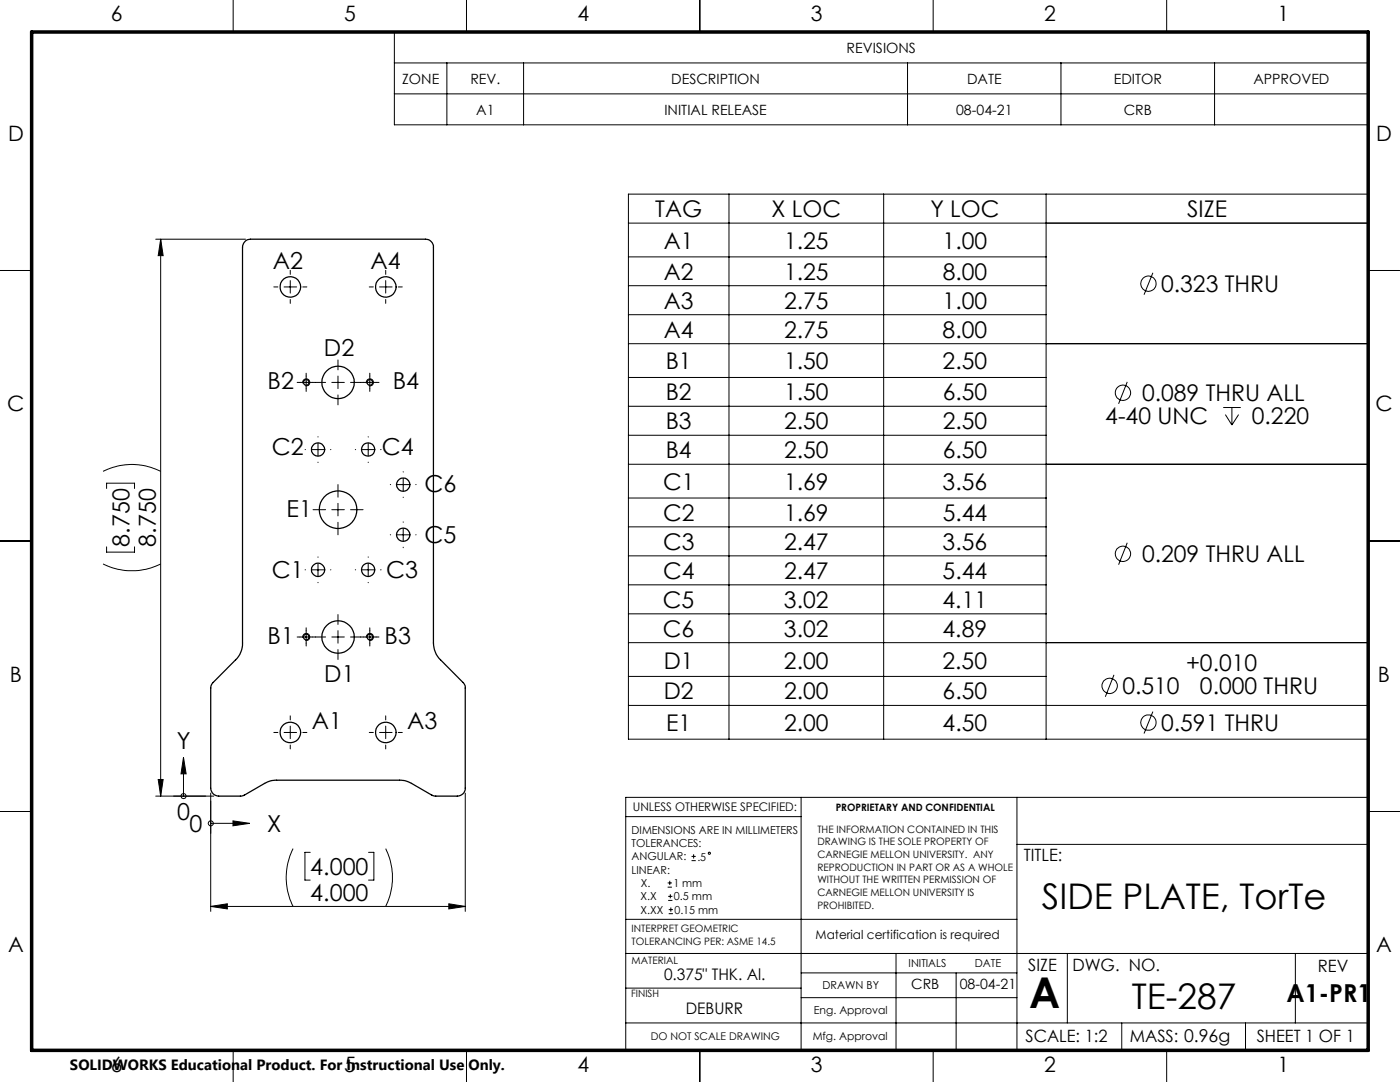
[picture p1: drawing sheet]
<svg xmlns="http://www.w3.org/2000/svg" width="279mm" height="216mm" viewBox="0 0 279 216" stroke-linecap="round" stroke-linejoin="round" font-family="sans-serif">
<g fill="none" stroke="#000" stroke-width=".2">
<path d="M46.5 0v6.4M78.7 6.4h194.4v18.5h-194.4zM78.7 12.6h194.4M78.7 18.7h194.4M89.2 12.6v12.3M93.1 0v6.4M104.5 12.6v12.3M139.7 0v6.4M181.1 12.6v12.3M186.2 0v6.4M211.7 12.6v12.3M232.8 0v6.4"/>
<path d="M242.4 12.6v12.3M125.4 38.7h147.6v108.8h-147.6zM145.5 38.7v108.8M176.4 38.7v108.8M208.8 38.7v108.8M0 54h6.3M31.1 47.7h17.9M32.1 47.7l.5 3.3h-1zM32.1 47.7v111.2M54.6 57.3h.9M56.7 57.3h2.5M57.9 53.9v.9"/>
<path d="M57.9 56v2.5M57.9 59.8v.7M60.4 57.3h.8M73.7 57.3h.8M75.7 57.3h2.5M77 53.9v.9M77 56v2.5M77 59.8v.7M79.5 57.3h.8M125.4 51.3h83.4M125.4 44.5h147.6M125.4 57h83.4"/>
<path d="M230.1 54.4l-1.8 4.4M273 54h6.4M59.3 76.3h5.7M60.4 76.5a.71 .71 0 0 1 .7-.9 .71 .71 0 0 1 .7 .8 .71 .71 0 0 1-.9 .6M61.1 74.5v3.6M66.2 76.3h2.5M67.5 71.8v2M67.5 75v2.5M67.5 78.8v2M70 76.3h5.6M73.1 76.5a.71 .71 0 0 1 .7-.9 .71 .71 0 0 1 .7 .8 .71 .71 0 0 1-.9 .6M73.8 74.5v3.6"/>
<path d="M125.4 62.8h83.4M125.4 68.6h147.6M125.4 75.3h83.4M225 76.2l-1.8 4.4M20.6 94.1a12.7 12.7 0 0 1 11.5 0M21.3 97.5v-1.1h5.5v1.1M60.9 89.7h.1M62.2 89.7h2.5M63.5 87.1v.1M63.5 88.4v2.5M63.5 92.2v.1M66 89.7h.1"/>
<path d="M67.5 96.7v2.5M70.9 89.7h.1M72.2 89.7h2.5M73.5 87.1v.1M73.5 88.4v2.5M73.5 92.2v.1M76 89.7h.1M77.9 96.7h.1M79.2 96.7h2.5M80.5 94.1v.1M80.5 95.5v2.5M80.5 99.2v.1"/>
<path d="M83 96.7h.1M125.4 81.1h83.4M125.4 86.9h83.4M125.4 92.6h147.6M125.4 99.4h83.4M244.1 81.3h3.5M244.5 82.7l1.4 2.1M245.9 81.3v3.5M247.2 82.7l-1.3 2.1M0 107.9h6.4M20.6 112.5a13 13 0 0 0 11.5 0M21.3 109.1v1.1h5.5v-1.1"/>
<path d="M60.9 113.7h.1M62.2 113.7h2.5M62.5 101.7h2.5M63.5 111.1v.1M63.5 112.5v2.4M63.5 116.2v.1M66 113.7h.1M66.2 101.7h2.5M67.5 100.4v2.5M67.5 104.2v2.5M70 101.7h2.5M70.9 113.7h.1"/>
<path d="M72.2 113.7h2.5M73.5 111.1v.1M73.5 112.5v2.4M73.5 116.2v.1M76 113.7h.1M77.9 106.7h.1M79.2 106.7h2.5M80.5 104.1v.1M80.5 105.4v2.5M80.5 109.2v.1M83 106.7h.1M125.4 105.1h83.4"/>
<path d="M125.4 110.9h83.4M125.4 116.7h83.4M225 108.3l-1.8 4.4M273 107.9h6.4M59.3 127.1h5.7M60.4 127.3a.71 .71 0 0 1 .7-.9 .71 .71 0 0 1 .7 .8 .71 .71 0 0 1-.9 .6M61.1 125.3v3.6M66.2 127.1h2.5M67.5 122.6v2M67.5 125.8v2.5M67.5 129.6v2M70 127.1h5.6"/>
<path d="M73.1 127.3a.71 .71 0 0 1 .7-.9 .71 .71 0 0 1 .7 .8 .71 .71 0 0 1-.9 .6M73.8 125.3v3.6M125.4 122.5h83.4M125.4 128.2h147.6M125.4 135h83.4M222.3 134.7l-1.7 4.3M31.1 158.9h11.6M31.6 155.5h1l-.5 3.4zM36.6 151.1l.5 3.3h-1zM36.6 154.4v4.5M42.1 158.3v23.6M54.6 146.2h.9"/>
<path d="M56.7 146.2h2.5M57.9 142.8v.9M57.9 144.9v2.5M57.9 148.7v.7M60.4 146.2h.8M73.7 146.2h.8M75.7 146.2h2.5M77 142.8v.9M77 144.9v2.5M77 148.7v.7M79.5 146.2h.8M92.9 158.3v23.6"/>
<path d="M125.4 140.8h147.6M159.9 159.1v50.3M203 159.1v50.3M230.1 142l-1.8 4.4M273 159.1h-148.1v50.5M0 161.9h6.3M42.1 164.3h4.4M46.5 163.8l3.3 .5-3.3 .5zM58.5 169.3a12.8 12.8 0 0 0 0 11.6M61.9 170.1h-1v5.5h1M73.6 170.1h1v5.5h-1M77 169.3a13.1 13.1 0 0 1 0 11.6"/>
<path d="M124.9 162.9h35M133.2 177h.9M133.2 176.2h.9M133.3 179.7h.9M133.3 178.9h.9M133.7 175.8v.8M133.8 178.4v.8M138 171.7h.9M138 170.9h.9M138.4 170.5v.8M203 168.5h70M273 161.9h6.4"/>
<path d="M42.1 180.9h50.8M42.1 180.9l3.3-.6v1.1zM89.6 180.3l3.3 .6-3.3 .5zM124.9 197.2h35M124.9 190.3h148.1M124.9 183.4h78.1M133.5 182.3h.8M133.5 181.5h.8M133.9 181.1v.8M159.9 199.1h43.1M159.9 194.1h43.1M178.8 190.3v19.1"/>
<path d="M190.8 194.1v15.3M213 190.3v13.8M258.5 190.3v13.8M46.5 209.6v6.3M93.1 209.6v6.3M124.9 204.1h148.1M139.7 209.6v6.3M186.2 209.6v6.3M223.9 204.1v5.4M232.8 209.6v6.3M248.6 204.1v5.4"/>
<circle cx="229.2" cy="56.6" r="1.53"/>
<circle cx="224.1" cy="78.4" r="1.53"/>
<circle cx="224.1" cy="110.5" r="1.53"/>
<circle cx="221.5" cy="136.9" r="1.53"/>
<circle cx="36.7" cy="158.9" r=".5"/>
<circle cx="229.2" cy="144.2" r="1.54"/>
<circle cx="42.1" cy="164.3" r=".5"/>
<circle cx="141.6" cy="170.3" r=".21"/>
</g>
<path d="M6.3 6.4h266.7v203.2h-266.7z" fill="none" stroke="#000" stroke-width=".7"/>
<g fill="#000">
<path d="M31.6 155.5h1l-.5 3.4zM32.1 47.7l.5 3.3h-1z"/>
<path d="M46.5 163.8l3.3 .5-3.3 .5zM36.6 151.1l.5 3.3h-1z"/>
<path d="M42.1 180.9l3.3-.6v1.1zM89.6 180.3l3.3 .6-3.3 .5z"/>
</g>
<g fill="none" stroke="#000" stroke-width=".25">
<path d="M48.9 48.2l.5-.4 .6-.1h34.9a1.57 1.57 0 0 1 1.6 1.6v79a4.8 4.8 0 0 0 1.4 3.4l4.6 4.6 .4 .7v20.3a1.57 1.57 0 0 1-1.6 1.6l-4.9-.1-4.3-2.5a4.4 4.4 0 0 0-2.4-.6h-24.5a4.4 4.4 0 0 0-2.4 .6l-4.3 2.5-4.9 .1a1.63 1.63 0 0 1-1.5-1.6v-20.3l.3-.7 4.6-4.6a4.6 4.6 0 0 0 1.4-3.4v-79l.1-.6z"/>
<circle cx="57.9" cy="57.3" r="2.06"/>
<circle cx="77" cy="57.3" r="2.06"/>
<circle cx="61.1" cy="76.3" r=".57"/>
<circle cx="67.5" cy="76.3" r="3.2"/>
<circle cx="73.8" cy="76.3" r=".57"/>
<circle cx="63.5" cy="89.7" r="1.33"/>
<circle cx="73.5" cy="89.7" r="1.33"/>
<circle cx="80.5" cy="96.7" r="1.34"/>
<circle cx="63.5" cy="113.7" r="1.33"/>
<circle cx="67.5" cy="101.7" r="3.8"/>
<circle cx="73.5" cy="113.7" r="1.33"/>
<circle cx="80.5" cy="106.7" r="1.33"/>
<circle cx="61.1" cy="127.1" r=".57"/>
<circle cx="67.5" cy="127.1" r="3.2"/>
<circle cx="73.8" cy="127.1" r=".57"/>
<circle cx="57.9" cy="146.2" r="2.06"/>
<circle cx="77" cy="146.2" r="2.06"/>
</g>
<text font-size="8.5" x="205.4" y="201.2">A</text>
<g font-size="7.1">
<text x="207.9" y="181.4">SIDE PLATE, TorTe</text>
<text x="225.9" y="201.3">TE-287</text>
</g>
<text font-size="4.9" x="256.8" y="199.9">A1-PR1</text>
<g font-size="4.7">
<text x="54.5" y="53.6">A2</text>
<text x="74" y="53.6">A4</text>
<text x="64.7" y="71">D2</text>
<text x="53.4" y="77.5">B2</text>
<text x="78.4" y="77.5">B4</text>
<text x="54.2" y="90.9">C2</text>
<text x="76.2" y="90.9">C4</text>
<text x="84.7" y="98.2">C6</text>
<text x="57.2" y="103.1">E1</text>
<text x="25.8" y="109.1" transform="rotate(-90 25.8 109.1)">8.750</text>
<text x="31.1" y="109.1" transform="rotate(-90 31.1 109.1)">8.750</text>
<text x="84.7" y="108.4">C5</text>
<text x="54.2" y="115.4">C1</text>
<text x="77" y="115.4">C3</text>
<text x="53.4" y="128.5">B1</text>
<text x="76.8" y="128.5">B3</text>
<text x="64.7" y="136">D1</text>
<text x="35.3" y="149.4">Y</text>
<text x="62.2" y="145.4">A1</text>
<text x="81.3" y="145.4">A3</text>
<text x="35.4" y="163.6">0</text>
<text x="37.8" y="166">0</text>
<text x="53.3" y="166">X</text>
<text x="61.9" y="174.6">4.000</text>
<text x="61.9" y="179.8">4.000</text>
</g>
<g font-size="4.6">
<text x="130.8" y="43.3">TAG</text>
<text x="154" y="43.3">X LOC</text>
<text x="185.7" y="43.3">Y LOC</text>
<text x="236.9" y="43.3">SIZE</text>
<text x="132.5" y="49.7">A1</text>
<text x="156.5" y="49.7">1.25</text>
<text x="188.1" y="49.7">1.00</text>
<text x="132.5" y="55.8">A2</text>
<text x="156.5" y="55.8">1.25</text>
<text x="188.1" y="55.8">8.00</text>
<text x="231.7" y="58.3">0.323 THRU</text>
<text x="132.5" y="61.6">A3</text>
<text x="156.5" y="61.6">2.75</text>
<text x="188.1" y="61.6">1.00</text>
<text x="132.5" y="67.4">A4</text>
<text x="156.5" y="67.4">2.75</text>
<text x="188.1" y="67.4">8.00</text>
<text x="132.9" y="73.7">B1</text>
<text x="156.5" y="73.7">1.50</text>
<text x="188.1" y="73.7">2.50</text>
<text x="132.9" y="79.9">B2</text>
<text x="156.5" y="79.9">1.50</text>
<text x="188.1" y="79.9">6.50</text>
<text x="227.9" y="80.1">0.089 THRU ALL</text>
<text x="132.9" y="85.7">B3</text>
<text x="156.5" y="85.7">2.50</text>
<text x="188.1" y="85.7">2.50</text>
<text x="220.6" y="84.7">4-40 UNC</text>
<text x="249.8" y="84.7">0.220</text>
<text x="132.9" y="91.5">B4</text>
<text x="156.5" y="91.5">2.50</text>
<text x="188.1" y="91.5">6.50</text>
<text x="132.3" y="97.8">C1</text>
<text x="156.5" y="97.8">1.69</text>
<text x="188.1" y="97.8">3.56</text>
<text x="132.3" y="104">C2</text>
<text x="156.5" y="104">1.69</text>
<text x="188.1" y="104">5.44</text>
<text x="132.3" y="109.7">C3</text>
<text x="156.5" y="109.7">2.47</text>
<text x="188.1" y="109.7">3.56</text>
<text x="227.9" y="112.2">0.209 THRU ALL</text>
<text x="132.3" y="115.5">C4</text>
<text x="156.5" y="115.5">2.47</text>
<text x="188.1" y="115.5">5.44</text>
<text x="132.3" y="121.3">C5</text>
<text x="156.5" y="121.3">3.02</text>
<text x="188.1" y="121.3">4.11</text>
<text x="132.3" y="127.1">C6</text>
<text x="156.5" y="127.1">3.02</text>
<text x="188.1" y="127.1">4.89</text>
<text x="132.5" y="133.4">D1</text>
<text x="156.5" y="133.4">2.00</text>
<text x="188.1" y="133.4">2.50</text>
<text x="236.7" y="134">+0.010</text>
<text x="132.5" y="139.6">D2</text>
<text x="156.5" y="139.6">2.00</text>
<text x="188.1" y="139.6">6.50</text>
<text x="224" y="138.6">0.510</text>
<text x="239.5" y="138.6">0.000 THRU</text>
<text x="133" y="145.9">E1</text>
<text x="156.5" y="145.9">2.00</text>
<text x="188.1" y="145.9">4.50</text>
<text x="231.7" y="145.9">0.591 THRU</text>
</g>
<g font-size="4.2">
<text x="22.1" y="4.3">6</text>
<text x="68.7" y="4.3">5</text>
<text x="115.2" y="4.3">4</text>
<text x="161.8" y="4.3">3</text>
<text x="208.4" y="4.3">2</text>
<text x="254.9" y="4.3">1</text>
<text x="1.6" y="28.1">D</text>
<text x="274.6" y="28.1">D</text>
<text x="1.5" y="82.1">C</text>
<text x="274.5" y="82.1">C</text>
<text x="2" y="136">B</text>
<text x="275" y="136">B</text>
<text x="1.6" y="190">A</text>
<text x="274.7" y="190">A</text>
<text x="22.1" y="213.8">6</text>
<text x="68.7" y="213.8">5</text>
<text x="115.2" y="213.8">4</text>
<text x="161.8" y="213.8">3</text>
<text x="208.4" y="213.8">2</text>
<text x="254.9" y="213.8">1</text>
</g>
<g font-size="3.4">
<text x="204.3" y="171.7">TITLE:</text>
<text x="205.2" y="193.7">SIZE</text>
<text x="214" y="193.8">DWG. NO.</text>
<text x="263" y="193.9">REV</text>
<text x="204.7" y="207.8">SCALE: 1:2</text>
<text x="225.5" y="207.8">MASS: 0.96g</text>
<text x="250.8" y="207.8">SHEET 1 OF 1</text>
</g>
<g font-size="3.2">
<text x="132.5" y="195.5">0.375&quot; THK. Al.</text>
<text x="136.9" y="202.3">DEBURR</text>
</g>
<text font-size="3" x="14" y="213.5">SOLIDWORKS Educational Product. For Instructional Use Only.</text>
<g font-size="2.8">
<text x="169" y="10.5">REVISIONS</text>
<text x="80.3" y="16.7">ZONE</text>
<text x="93.9" y="16.7">REV.</text>
<text x="134" y="16.7">DESCRIPTION</text>
<text x="193" y="16.7">DATE</text>
<text x="222.3" y="16.7">EDITOR</text>
<text x="250.1" y="16.7">APPROVED</text>
<text x="95" y="22.8">A1</text>
<text x="132.6" y="22.8">INITIAL RELEASE</text>
<text x="190.8" y="22.8">08-04-21</text>
<text x="224.3" y="22.8">CRB</text>
<text x="181.9" y="197.4">CRB</text>
<text x="191.5" y="197.4">08-04-21</text>
</g>
<text font-size="2.5" x="162.8" y="187.4">Material certification is required</text>
<text font-size="2.4" x="126.3" y="161.8">UNLESS OTHERWISE SPECIFIED:</text>
<g font-size="2.2">
<text x="126" y="166.4">DIMENSIONS ARE IN MILLIMETERS</text>
<text x="126" y="169.1">TOLERANCES:</text>
<text x="126" y="171.7">ANGULAR:</text>
<text x="139.2" y="171.7">.5</text>
<text x="126" y="174.4">LINEAR:</text>
<text x="127.9" y="179.7">X.X</text>
<text x="127.9" y="177">X.</text>
<text x="134.4" y="177">1 mm</text>
<text x="134.5" y="179.7">0.5 mm</text>
<text x="127.9" y="182.3">X.XX</text>
<text x="134.6" y="182.3">0.15 mm</text>
<text x="164.1" y="197.4">DRAWN BY</text>
<text x="181.3" y="193">INITIALS</text>
<text x="194.5" y="193">DATE</text>
<text x="162.4" y="202.2">Eng. Approval</text>
<text x="162.2" y="207.4">Mfg. Approval</text>
</g>
<text font-size="2.1" x="129.9" y="207.5">DO NOT SCALE DRAWING</text>
<g font-size="2">
<text x="166.8" y="161.8">PROPRIETARY AND CONFIDENTIAL</text>
<text x="163.1" y="166.2">THE INFORMATION CONTAINED IN THIS</text>
<text x="163.1" y="168.7">DRAWING IS THE SOLE PROPERTY OF</text>
<text x="163.1" y="171.2">CARNEGIE MELLON UNIVERSITY. ANY</text>
<text x="163.1" y="173.7">REPRODUCTION IN PART OR AS A WHOLE</text>
<text x="163.1" y="176.3">WITHOUT THE WRITTEN PERMISSION OF</text>
<text x="163.1" y="178.8">CARNEGIE MELLON UNIVERSITY IS</text>
<text x="163.1" y="181.3">PROHIBITED.</text>
<text x="126" y="186.1">INTERPRET GEOMETRIC</text>
<text x="126" y="188.6">TOLERANCING PER: ASME 14.5</text>
<text x="126" y="192.3">MATERIAL</text>
<text x="126" y="199">FINISH</text>
</g>
</svg>
